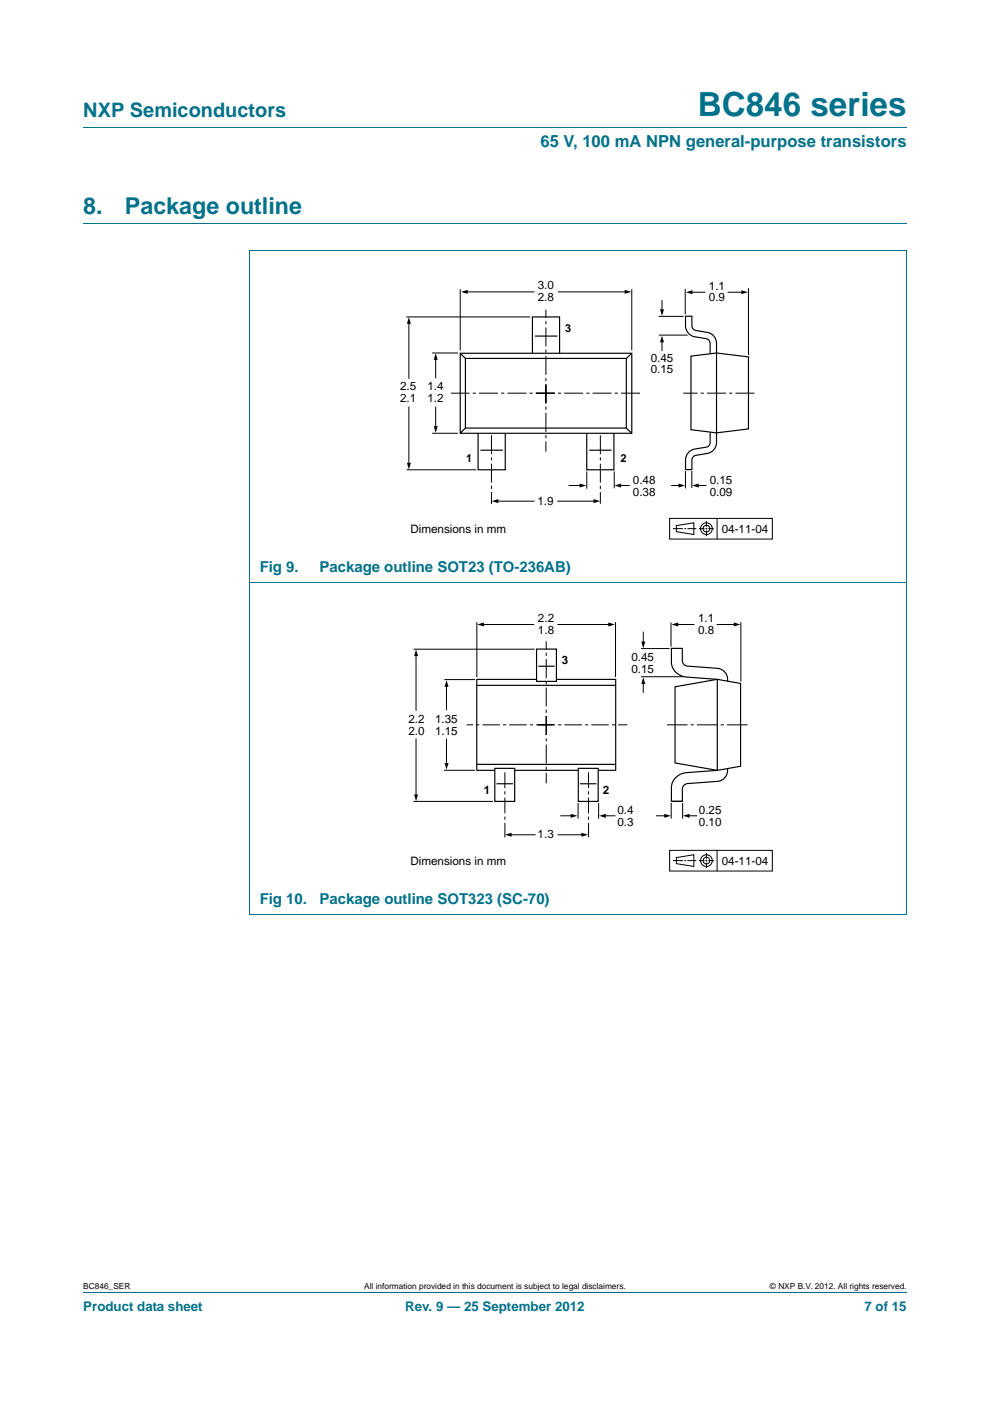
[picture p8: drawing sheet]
<svg xmlns="http://www.w3.org/2000/svg" width="210mm" height="297mm" viewBox="0 0 210 297" stroke-linecap="round" stroke-linejoin="round" font-family="sans-serif">
<path d="M17.7 27h174.6M17.7 47.4h174.6M52.9 53.1h139.4M53 53.1v140.7M192.3 53.1v140.7M52.9 123.5h139.4M52.9 193.8h139.4M17.7 273.9h174.6" fill="none" stroke="#00718a" stroke-width=".21"/>
<path d="M81.1 57.3h83.1v57.3h-83.1zM81.1 127.7h83.1v57.3h-83.1z" fill="none" stroke="#fff" stroke-width=".21"/>
<g fill="none" stroke="#000" stroke-width=".21">
<path d="M86.2 67.2h26.3M86.7 68.4v11.9M91.7 74.8h5.4M92.4 76v4.2M97.6 61.3v13M98.8 61.9h14.6M118.3 61.9h14.5M134 61.3v13M139.7 67.1h5.3M139.7 71.1h6.1M140.4 63.6v2.3M140.4 72.3v2.1"/>
<path d="M145.3 61.2v5.5M146.5 62h3.1M154.3 62h3.2M158.7 61.1v14.2M86.3 99.6h14.7M86.7 86.2v12.2M91.7 91.9h5.4M92.4 86.2v4.4M124.5 99.9v3.7M130.3 99.9v3.6M145.4 99.9v3.6M146.7 99.9v3.6"/>
<path d="M105.3 106.3h8.1M118.2 106.3h8M120.6 102.9h2.6M131.5 102.9h2.1M142 109.9h21.8v4.4h-21.8zM142.4 102.9h1.8M142.7 112.1h2.1M143.5 111.4l3.7-.6v2.5l-3.7-.6zM145.1 112.1h.4M145.8 112.1h1.9M147.9 102.9h1.9M148.2 112.1h1.2"/>
<path d="M149.7 112.1h.3M149.8 110.5v1.2M149.8 111.9v.4M149.8 112.5v1.2M150.2 112.1h1.2M152.1 109.9v4.4M87.7 137.6h25.7M88.2 138.8v11.9M101.1 131.9v11.6M102.3 132.4h11M118.2 132.4h11.1M130.6 131.9v11.6"/>
<path d="M136 137.5h6M136.4 133.9v2.4M142.3 132v5.1M143.5 132.4h3.8M152 132.4h3.9M157.1 131.9v12.6M88.2 156.6v12.1M94.3 144.1h6.4M94.7 145.3v5.3M94.7 156.6v5.5M136 143.5h8.9M136.4 144.7v2.2"/>
<path d="M87.7 169.9h16.8M94.2 163.3h6.5M108.2 177h5.4M118.3 177h5.3M118.8 173h2.5M122.6 170.2v3.4M127 170.2v3.4M128.2 173h2.3M139.1 173h2.1M142.4 170.2v3.4M144.8 170.2v3.4M146 173h1.9"/>
<path d="M142 180.3h21.8v4.4h-21.8zM142.7 182.5h2.1M143.5 181.8l3.7-.6v2.5l-3.7-.6zM145.1 182.5h.4M145.8 182.5h1.9M148.2 182.5h1.2M149.7 182.5h.3M149.8 180.9v1.2M149.8 182.3v.3M149.8 182.9v1.2M150.2 182.5h1.2M152.1 180.3v4.4"/>
<circle cx="149.8" cy="112.1" r=".71"/>
<circle cx="149.8" cy="112.1" r="1.24"/>
<circle cx="149.8" cy="182.5" r=".71"/>
<circle cx="149.8" cy="182.5" r="1.24"/>
</g>
<g fill="#000">
<path d="M86.7 67.2l.5 1.5h-.9zM92.4 74.9l.4 1.4h-.8zM97.8 61.9l1.4-.4v.8zM132.5 61.5l1.4 .4-1.4 .4zM140 65.6h.8l-.4 1.4zM140.4 71.2l.4 1.4h-.8zM145.5 62l1.4-.5v.9zM157.2 61.5l1.5 .5-1.5 .4zM86.3 98.1h.9l-.5 1.4zM92 90.3h.8l-.4 1.4zM104.3 106.3l1.4-.5v.9zM122.9 102.5l1.5 .4-1.5 .5z"/>
<path d="M125.9 105.8l1.4 .5-1.4 .4zM130.3 102.9l1.4-.4v.9zM143.9 102.5l1.4 .4-1.4 .5zM146.8 102.9l1.4-.4v.9zM88.2 137.7l.5 1.4h-.9zM101.2 132.4l1.4-.4v.8zM129 132l1.4 .4-1.4 .4zM136 136h.9l-.5 1.4zM142.4 132.4l1.5-.4v.8zM155.6 132l1.5 .4-1.5 .4zM94.7 144.2l.4 1.4h-.8zM136.4 143.6l.5 1.4h-.9z"/>
<path d="M87.8 168.4h.9l-.5 1.5zM94.3 161.8h.8l-.4 1.4zM107.1 177l1.4-.4v.8zM121 172.6l1.5 .4-1.5 .4zM123.3 176.6l1.4 .4-1.4 .4zM127.1 173l1.4-.4v.8zM140.9 172.6l1.4 .4-1.4 .4zM144.8 173l1.5-.4v.8z"/>
</g>
<path d="M104.2 92.3v14.6M113.6 83.4h22.3M115.8 85.5v-19.9M115.8 81.5v14.3M117.7 83.4h-22.1M127.3 92.3v14.5M160 83.4h-15.1M115.9 155.8v-19.8M115.9 151.8v14.3" fill="none" stroke="#000" stroke-width=".21" stroke-dasharray="4 .7 .7 .7" stroke-linecap="butt"/>
<g fill="none" stroke="#000" stroke-width=".25">
<path d="M97.6 74.9l1.1 1.1M97.6 74.9h36.4v17h-36.4zM98.7 76h34.1v14.8h-34.1zM112.9 74.9v-7.7h5.8v7.7M113.5 71.3h4.7M134 74.9l-1.2 1.1M146.6 75.5l5.4-.7 6.8 .9v15.2l-6.8 .9-5.4-.7zM150.6 75v-2.2a1.01 1.01 0 0 0-.8-1l-2.4-.4a2.35 2.35 0 0 1-2-2.3v-2.1h1.4v2.1a1.01 1.01 0 0 0 .8 1l2.4 .4a2.35 2.35 0 0 1 2 2.3v19a3.8 3.8 0 0 1-1 3.9l-1 .4-2.4 .4a1.01 1.01 0 0 0-.8 1v2.1h-1.4a3.8 3.8 0 0 1 .9-4l1.1-.4 2.4-.4a1.01 1.01 0 0 0 .8-1v-2.2M98.7 90.8l-1.1 1.1M101.4 91.8v7.8h5.8v-7.8M101.9 95.5h4.8M124.5 91.8v7.8h5.7v-7.8"/>
<path d="M125 95.5h4.7M132.8 90.8l1.2 1.1M113.8 137.6h4.2v6.9h-4.2zM101.1 145.3h29.5M113.8 144h-12.7v19.3h3.8M114.2 141.3h3.5M118 144h12.6v19.3h-3.7M143.2 145.6l8.9-1.6 5 .9v17.6l-5 .8-8.9-1.5zM152.1 144.1v19.2l-6.4 .5a3.4 3.4 0 0 0-3.3 3.2v2.9h2.3v-2.7a1.2 1.2 0 0 1 1.1-1.1l6.4-.4a2.38 2.38 0 0 0 2.1-2.7M152.1 144l-6.4-.4a3.4 3.4 0 0 1-3.3-3.2v-2.9h2.3v2.7a1.2 1.2 0 0 0 1.1 1l6.4 .5a2.38 2.38 0 0 1 2.1 2.7M101.1 162.1h29.5M104.9 162.9h4.3v7h-4.3z"/>
<path d="M105.3 166.2h3.5M109.2 163.3h13.5M122.7 162.9h4.2v7h-4.2zM123 166.2h3.5M142.4 169.9h2.3"/>
</g>
<path d="M114 153.7h19M117.4 153.7h-18.4" fill="none" stroke="#000" stroke-width=".21" stroke-dasharray="3.7 .7 .7 .7" stroke-linecap="butt"/>
<path d="M107.1 163.7v13.9M124.8 163.8v13.7" fill="none" stroke="#000" stroke-width=".21" stroke-dasharray="3.4 .7 .7 .7" stroke-linecap="butt"/>
<path d="M158.6 153.7h-17.3" fill="none" stroke="#000" stroke-width=".21" stroke-dasharray="4.4 .7 .7 .7" stroke-linecap="butt"/>
<text font-size="7" fill="#00718a" x="148" y="24.6">BC846 series</text>
<g font-size="4.9" fill="#00718a">
<text x="17.7" y="45.4">8.</text>
<text x="26.5" y="45.4">Package outline</text>
</g>
<text font-size="4.2" fill="#00718a" x="17.7" y="24.9">NXP Semiconductors</text>
<text font-size="3.5" fill="#00718a" x="114.6" y="31.1">65 V, 100 mA NPN general-purpose transistors</text>
<g font-size="3.2" fill="#00718a">
<text x="55.1" y="121.3">Fig 9.</text>
<text x="67.8" y="121.3">Package outline SOT23 (TO-236AB)</text>
<text x="55.1" y="191.7">Fig 10.</text>
<text x="67.8" y="191.7">Package outline SOT323 (SC-70)</text>
</g>
<g font-size="2.8" fill="#00718a">
<text x="17.7" y="277.9">Product data sheet</text>
<text x="86" y="277.9">Rev. 9 — 25 September 2012</text>
<text x="183.4" y="277.9">7 of 15</text>
</g>
<g font-size="2.5">
<text x="114.1" y="61.3">3.0</text>
<text x="114.1" y="63.8">2.8</text>
<text x="150.4" y="61.4">1.1</text>
<text x="150.4" y="63.9">0.9</text>
<text x="138" y="76.7">0.45</text>
<text x="84.9" y="82.7">2.5</text>
<text x="90.7" y="82.7">1.4</text>
<text x="138" y="79.1">0.15</text>
<text x="84.9" y="85.2">2.1</text>
<text x="90.7" y="85.2">1.2</text>
<text x="114" y="107">1.9</text>
<text x="134.2" y="102.6">0.48</text>
<text x="134.2" y="105.1">0.38</text>
<text x="150.5" y="102.7">0.15</text>
<text x="150.5" y="105.1">0.09</text>
<text x="87" y="113">Dimensions in mm</text>
<text x="153.1" y="113">04-11-04</text>
<text x="114.1" y="131.9">2.2</text>
<text x="148.1" y="131.9">1.1</text>
<text x="114.1" y="134.3">1.8</text>
<text x="148.1" y="134.4">0.8</text>
<text x="119.2" y="140.7">3</text>
<text x="133.9" y="140.2">0.45</text>
<text x="133.9" y="142.6">0.15</text>
<text x="86.6" y="153.3">2.2</text>
<text x="86.6" y="155.8">2.0</text>
<text x="92.3" y="153.3">1.35</text>
<text x="92.3" y="155.8">1.15</text>
<text x="102.6" y="168.3">1</text>
<text x="127.8" y="168.3">2</text>
<text x="131" y="172.6">0.4</text>
<text x="148.2" y="172.7">0.25</text>
<text x="114" y="177.7">1.3</text>
<text x="131" y="175.1">0.3</text>
<text x="148.2" y="175.1">0.10</text>
<text x="87" y="183.4">Dimensions in mm</text>
<text x="153.1" y="183.4">04-11-04</text>
</g>
<g font-size="2.3">
<text x="119.9" y="70.4">3</text>
<text x="98.9" y="98">1</text>
<text x="131.6" y="98">2</text>
</g>
<g font-size="1.8">
<text x="17.7" y="273.3">BC846_SER</text>
<text x="77.3" y="273.3">All information provided in this document is subject to legal disclaimers.</text>
<text x="163.3" y="273.3">© NXP B.V. 2012. All rights reserved.</text>
</g>
</svg>
